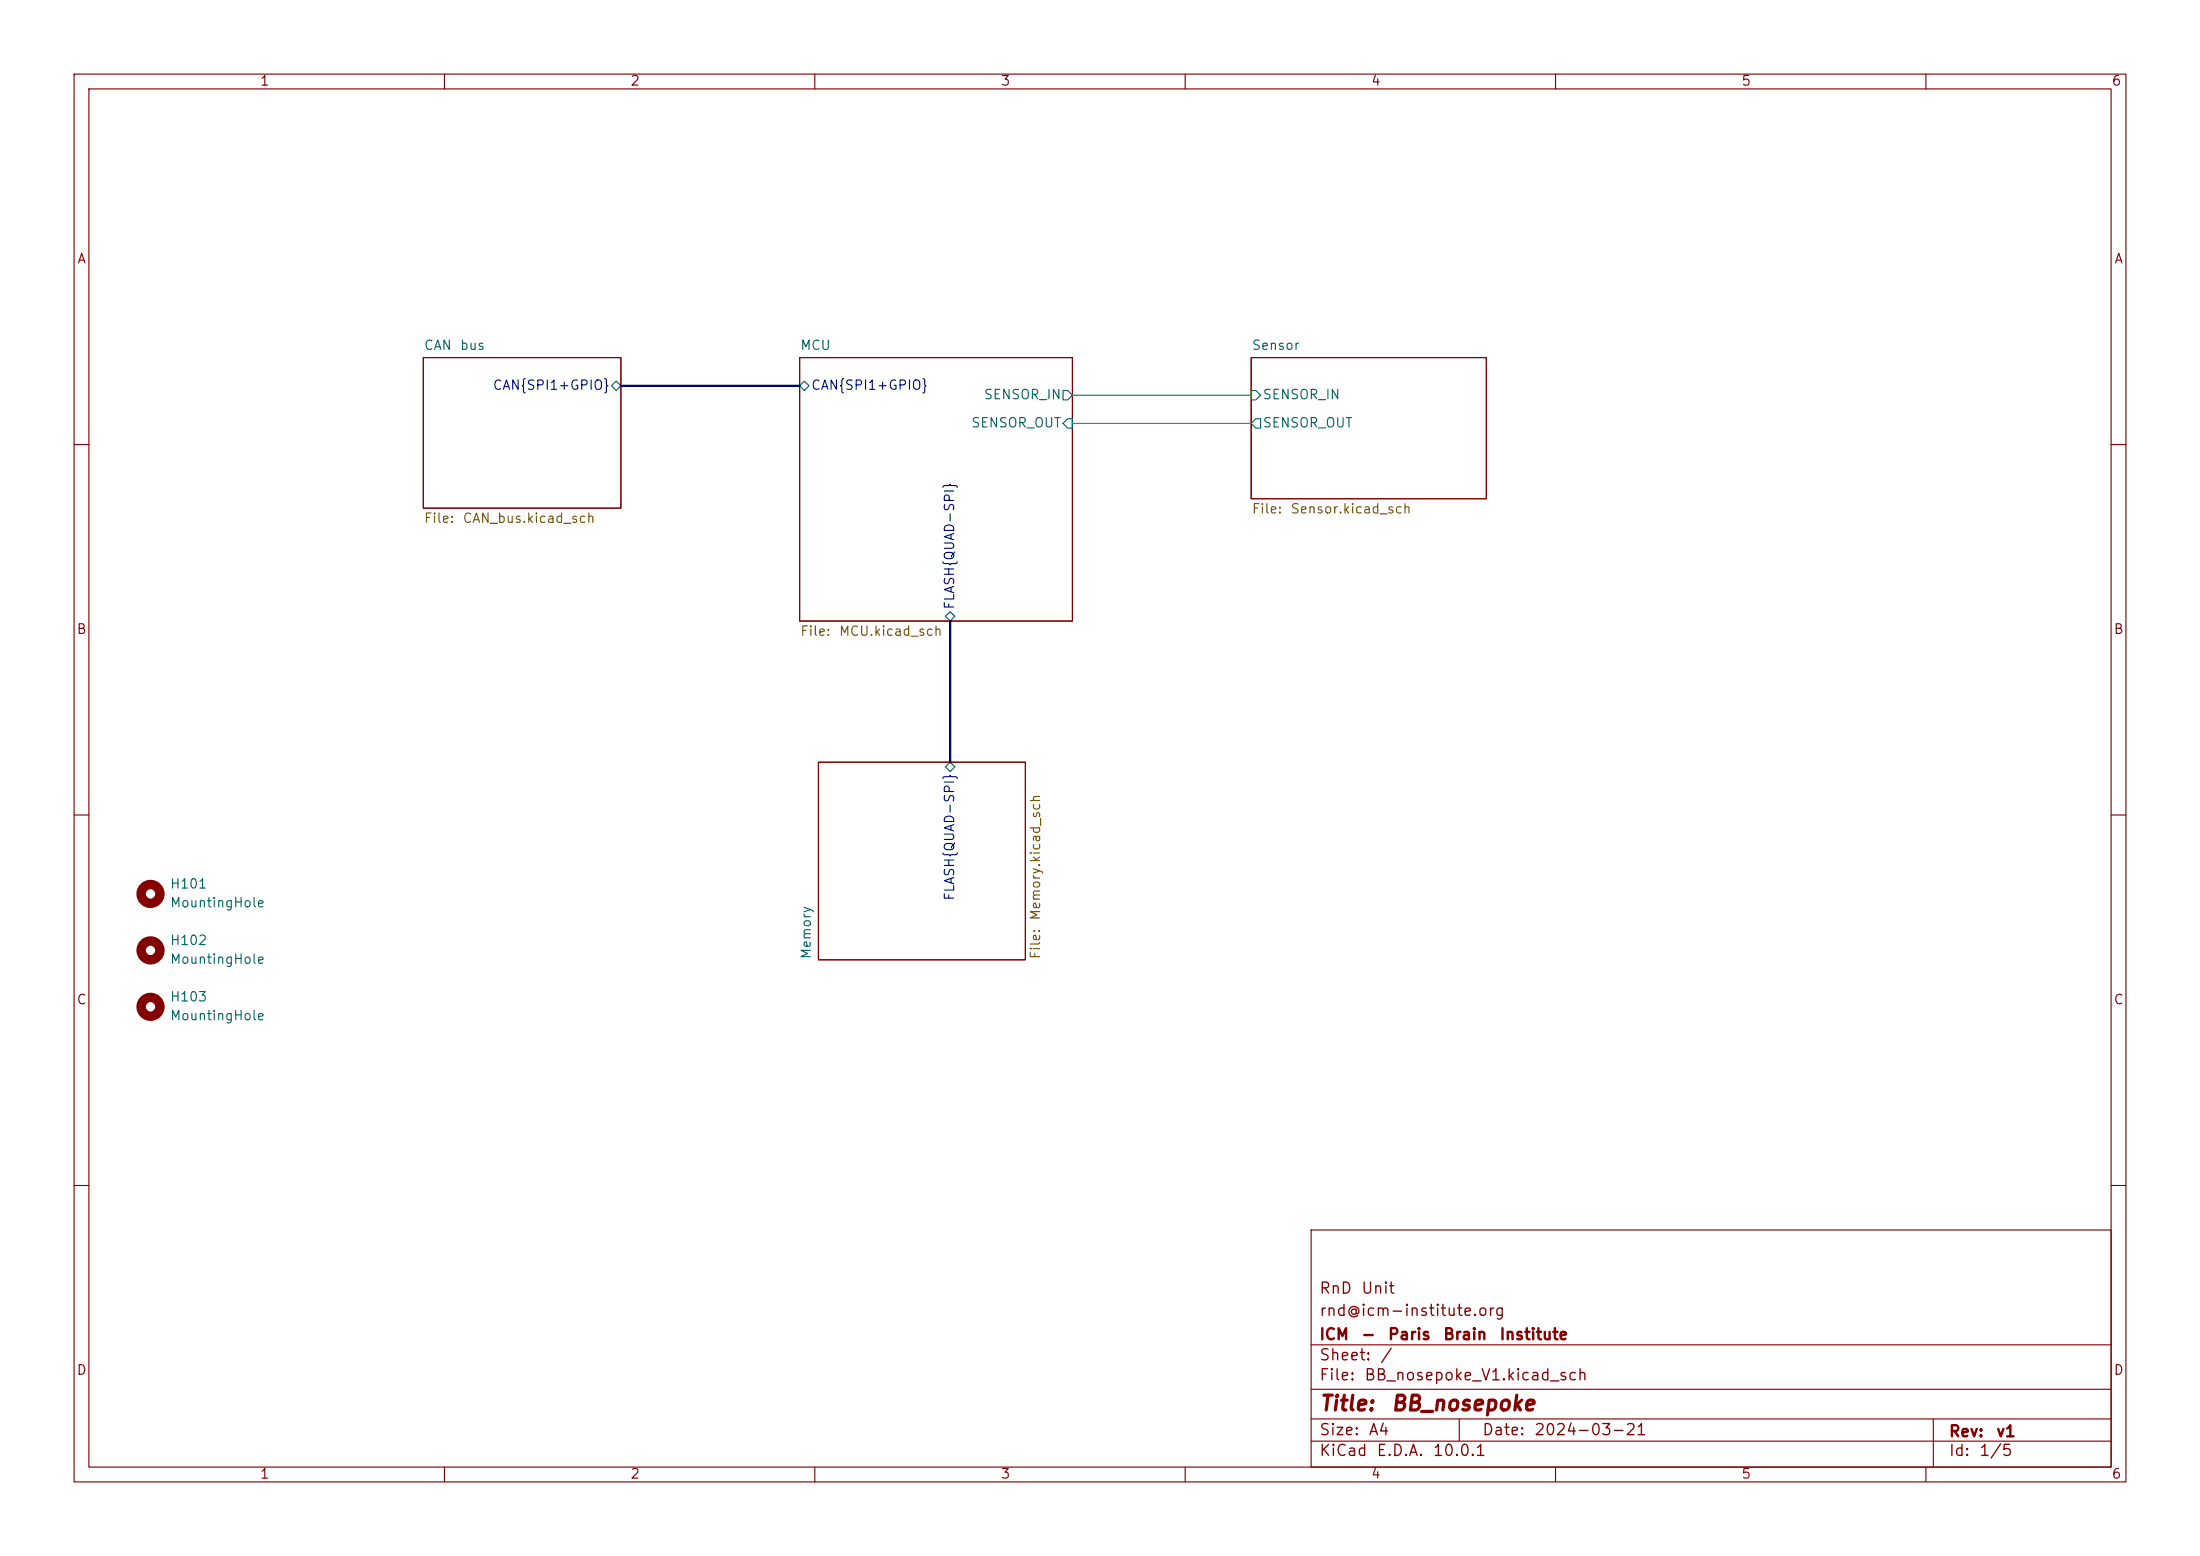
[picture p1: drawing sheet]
<svg xmlns="http://www.w3.org/2000/svg" width="297mm" height="210mm" viewBox="0 0 297 210" stroke-linecap="round" stroke-linejoin="round" font-family="sans-serif">
<g fill="none" stroke="#840000" stroke-width=".15">
<path d="M10 10h277v190h-277zM12 12h273v186h-273zM60 10v2M110 10v2M160 10v2M210 10v2M260 10v2M57.1 48.3h26.7v20.3h-26.7zM107.9 48.3h36.9v35.5h-36.9zM168.9 48.3h31.8v19h-31.8zM10 60h2M285 60h2"/>
<path d="M10 110h2M110.5 102.9h27.9v26.6h-27.9zM285 110h2M10 160h2M177 166h108v32h-108zM285 160h2M60 198v2M110 198v2M160 198v2M177 194.5h108M177 191.5h108M177 187.5h108"/>
<path d="M177 181.5h108M197 191.5v3M210 198v2M260 198v2M261 191.5v6.5"/>
</g>
<path d="M82.5 52.1l.7-.7 .6 .7-.6 .6zM108.6 51.4l.6 .7-.6 .6-.7-.6zM143.5 52.7h.6l.7 .6-.7 .7h-.6zM144.1 56.5h.7v1.3h-.7l-.6-.6zM168.9 52.7h.6l.7 .6-.7 .7h-.6zM169.5 56.5h.7v1.3h-.7l-.6-.6zM127.6 83.2l.7-.6 .6 .6-.6 .6zM128.3 102.9l.6 .6-.6 .6-.7-.6z" fill="none" stroke="#006464" stroke-width=".15"/>
<g fill="none" stroke="#840000" stroke-width="1.3">
<circle cx="20.3" cy="120.6" r="1.27"/>
<circle cx="20.3" cy="135.9" r="1.27"/>
<circle cx="20.3" cy="128.3" r="1.27"/>
</g>
<path d="M83.8 52.1h24.1M128.3 83.8v19.1" fill="none" stroke="#000084" stroke-width=".3"/>
<path d="M144.8 53.3h24.1M144.8 57.2h24.1" fill="none" stroke="#009600" stroke-width=".15"/>
<g font-size="2" fill="#840000">
<text x="178" y="190.9">Title:</text>
<text x="187.7" y="190.9">BB_nosepoke</text>
</g>
<g font-size="1.5" fill="#840000">
<text x="178" y="178">rnd@icm-institute.org</text>
<text x="178" y="175">RnD</text>
<text x="183.7" y="175">Unit</text>
<text x="178" y="184">Sheet:</text>
<text x="178" y="181.2">ICM</text>
<text x="183.7" y="181.2">-</text>
<text x="186.2" y="184">/</text>
<text x="187.3" y="181.2">Paris</text>
<text x="194.7" y="181.2">Brain</text>
<text x="202.3" y="181.2">Institute</text>
<text x="178" y="186.7">File:</text>
<text x="184.1" y="186.7">BB_nosepoke_V1.kicad_sch</text>
<text x="178" y="196.9">KiCad</text>
<text x="178" y="194.1">Size:</text>
<text x="184.7" y="194.1">A4</text>
<text x="185.7" y="196.9">E.D.A.</text>
<text x="193.3" y="196.9">10.0.1</text>
<text x="200" y="194.1">Date:</text>
<text x="207" y="194.1">2024-03-21</text>
<text x="263" y="194.3">Rev:</text>
<text x="263" y="196.9">Id:</text>
<text x="267.1" y="196.9">1/5</text>
<text x="269.4" y="194.3">v1</text>
</g>
<g font-size="1.3" fill="#840000">
<text x="35" y="11.9">1</text>
<text x="85" y="11.9">2</text>
<text x="135" y="11.9">3</text>
<text x="185" y="11.9">4</text>
<text x="235" y="11.9">5</text>
<text x="285" y="11.9">6</text>
<text x="10.3" y="35.9">A</text>
<text x="285.3" y="35.9">A</text>
<text x="10.3" y="85.9">B</text>
<text x="285.3" y="85.9">B</text>
<text x="10.3" y="135.9">C</text>
<text x="285.3" y="135.9">C</text>
<text x="10.3" y="185.9">D</text>
<text x="285.3" y="185.9">D</text>
<text x="35" y="199.9">1</text>
<text x="85" y="199.9">2</text>
<text x="135" y="199.9">3</text>
<text x="185" y="199.9">4</text>
<text x="235" y="199.9">5</text>
<text x="285" y="199.9">6</text>
</g>
<g font-size="1.3" fill="#006464">
<text x="57.1" y="47.5">CAN</text>
<text x="62" y="47.5">bus</text>
<text x="107.9" y="47.5">MCU</text>
<text x="168.9" y="47.5">Sensor</text>
<text x="131" y="58">SENSOR_OUT</text>
<text x="132.7" y="54.2">SENSOR_IN</text>
<text x="170.4" y="58">SENSOR_OUT</text>
<text x="170.4" y="54.2">SENSOR_IN</text>
<text x="22.9" y="120.2">H101</text>
<text x="22.9" y="122.8">MountingHole</text>
<text x="22.9" y="127.9">H102</text>
<text x="22.9" y="130.4">MountingHole</text>
<text x="109.8" y="129.5" transform="rotate(-90 109.8 129.5)">Memory</text>
<text x="22.9" y="135.5">H103</text>
<text x="22.9" y="138">MountingHole</text>
</g>
<g font-size="1.3" fill="#000084">
<text x="66.4" y="52.9">CAN{SPI1+GPIO}</text>
<text x="109.4" y="52.9">CAN{SPI1+GPIO}</text>
<text x="129.1" y="82.4" transform="rotate(-90 129.1 82.4)">FLASH{QUAD-SPI}</text>
<text x="129.1" y="121.6" transform="rotate(-90 129.1 121.6)">FLASH{QUAD-SPI}</text>
</g>
<g font-size="1.3" fill="#725600">
<text x="57.1" y="70.9">File:</text>
<text x="62.4" y="70.9">CAN_bus.kicad_sch</text>
<text x="168.9" y="69.6">File:</text>
<text x="174.1" y="69.6">Sensor.kicad_sch</text>
<text x="107.9" y="86.1">File:</text>
<text x="113.2" y="86.1">MCU.kicad_sch</text>
<text x="140.7" y="124.3" transform="rotate(-90 140.7 124.3)">Memory.kicad_sch</text>
<text x="140.7" y="129.5" transform="rotate(-90 140.7 129.5)">File:</text>
</g>
</svg>
